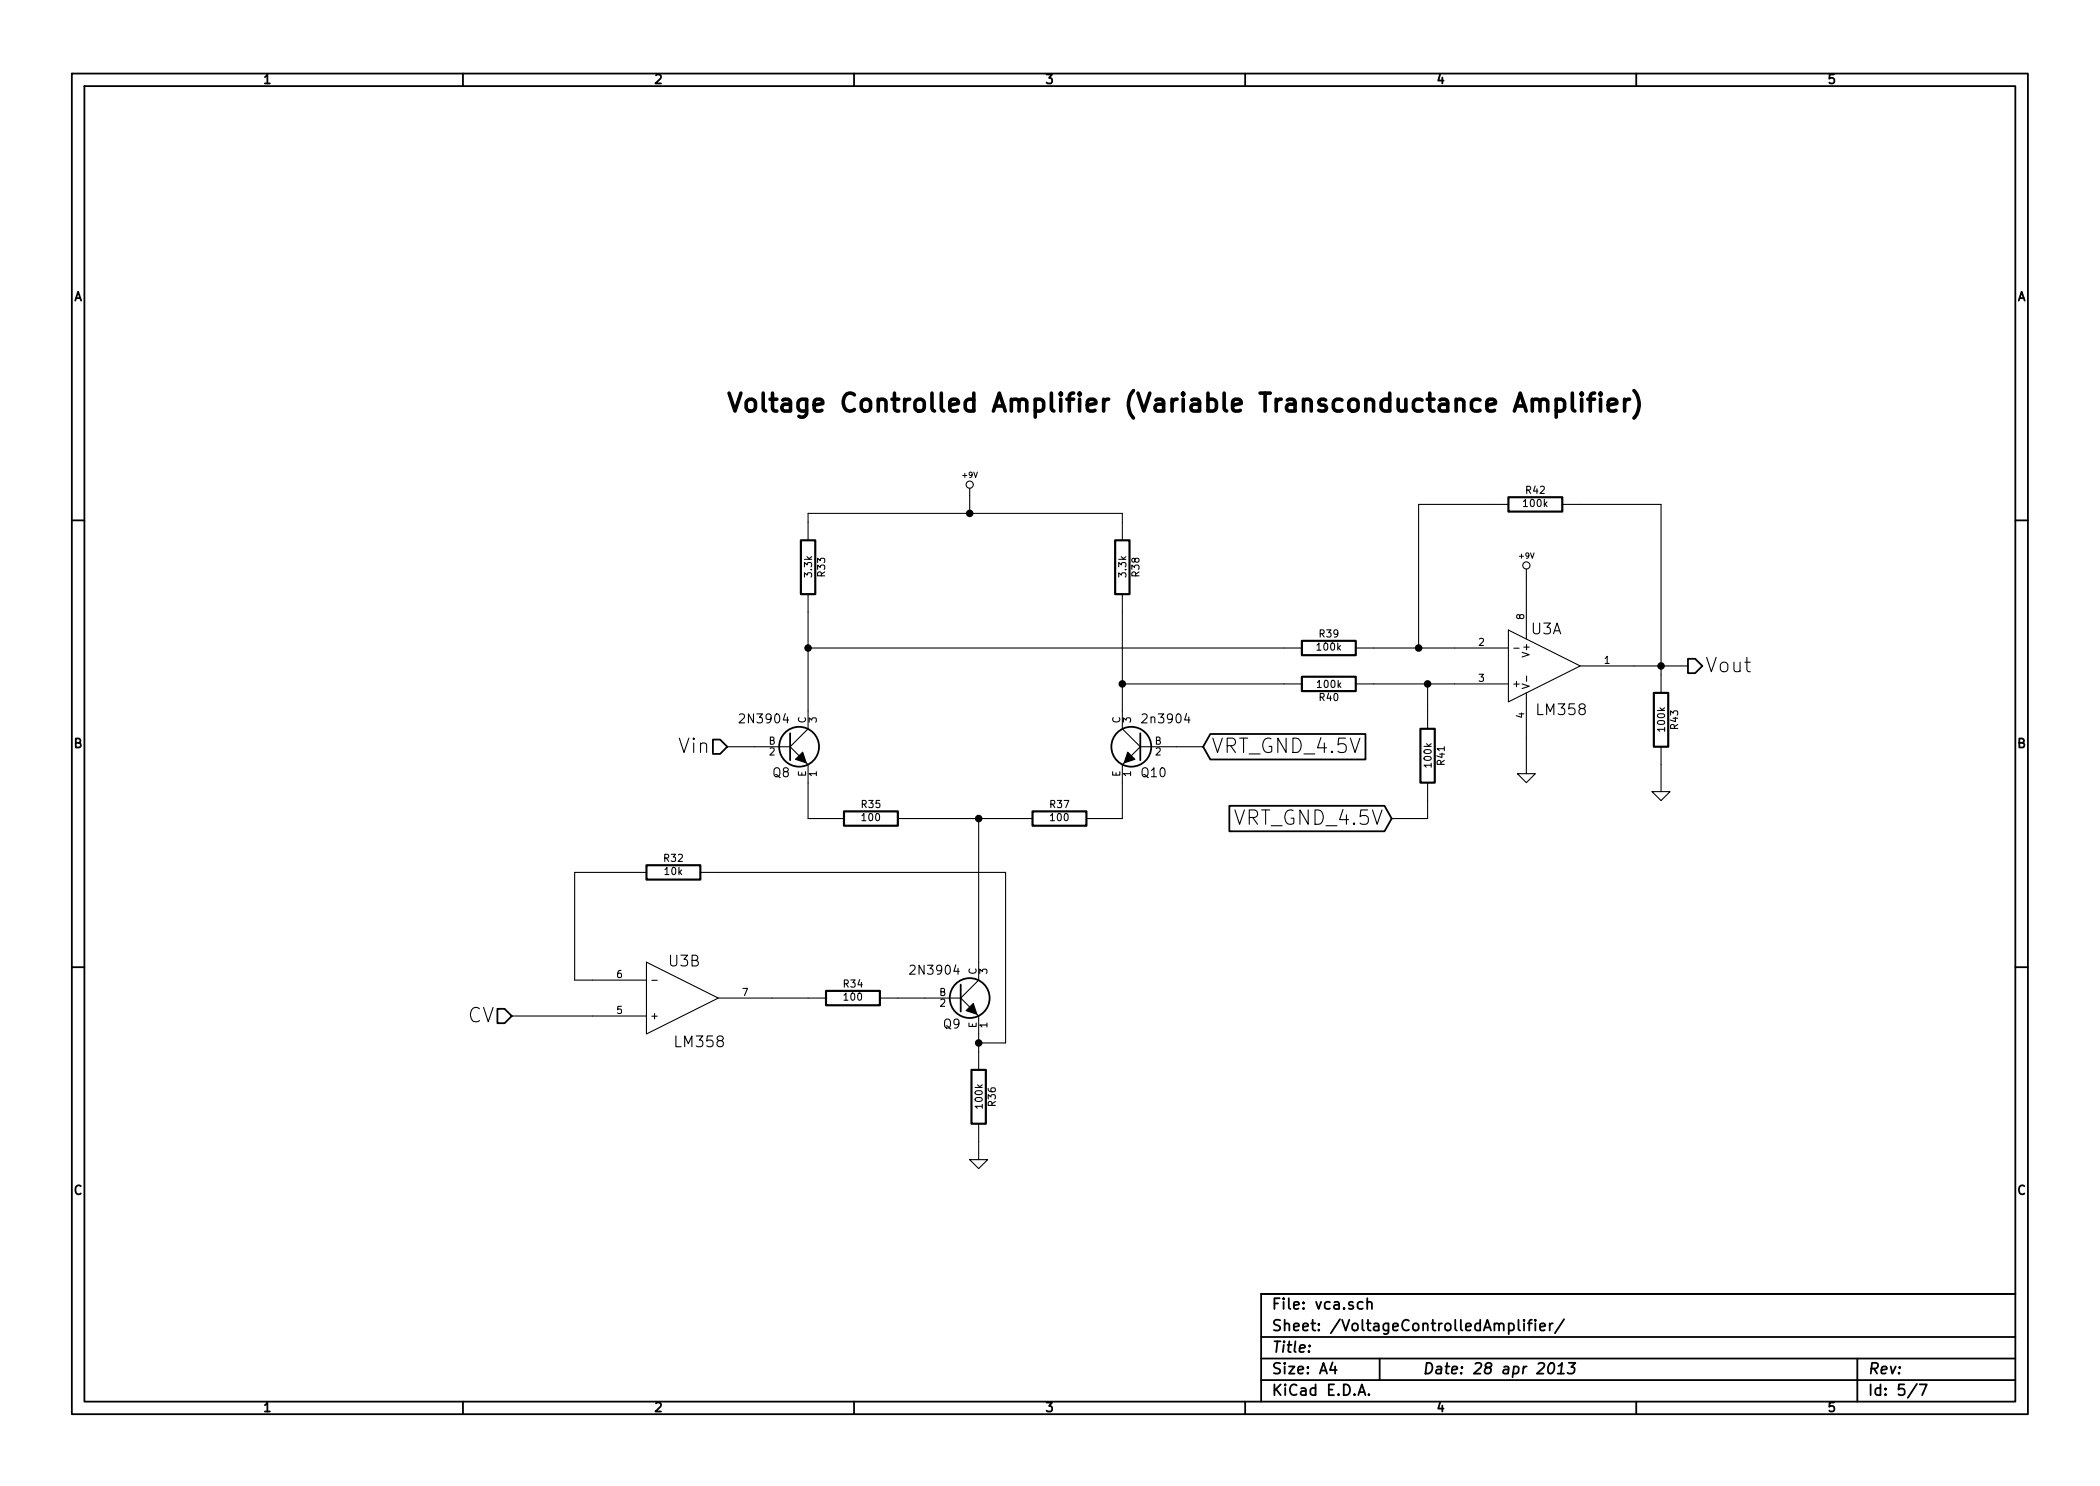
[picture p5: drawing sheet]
<svg xmlns="http://www.w3.org/2000/svg" width="297mm" height="210mm" viewBox="0 0 297 210" stroke-linecap="round" stroke-linejoin="round" font-family="sans-serif">
<g fill="none" stroke="#000" stroke-width=".25">
<path d="M10.2 10.4h276.6v189.7h-276.6zM11.9 12.2h273.2v186.1h-273.2zM65.5 10.4v1.8M120.8 10.4v1.8M176.1 10.4v1.8M231.4 10.4v1.8M10.2 73.6h1.7M285.1 73.6h1.7M238.8 93.2h1l1 1-1 1h-1zM100.8 104.6h1.1l1 1.1-1 1h-1.1zM111.8 103.8v3.8M161.3 103.8v3.8"/>
<path d="M171.2 103.9h21.9v3.6h-21.9l-1-1.8zM173.9 114h21.9l1 1.8-1 1.8h-21.9zM10.2 136.8h1.7M135.9 139.3v3.8M285.1 136.8h1.7M70.4 142.7h1l1 1.1-1 1h-1zM65.5 198.3v1.8M120.8 198.3v1.8M176.1 198.3v1.8M178.4 189.2h106.7M178.4 195.3h106.7M178.4 192.2h106.7"/>
<path d="M185.2 190.4h.1l-.1 .1v-.1v.1M188.5 192.8l-.4 1h1M188.8 193.3v1.1M192.1 197.4l.5-1.5 .5 1.5M192.3 197h.7M192.8 184.3a.48 .48 0 0 0-.7 0l-.1 .6a.48 .48 0 0 0 .8 .2M193.4 184.3a.38 .38 0 0 1 .7 .1v.8M193.4 183.7v1.5M193.6 197.3h.1l-.1 .1-.1-.1h.1v.1M195.1 192.2v3.1M213.4 187.3a.48 .48 0 0 1 .7 .1v.6a.48 .48 0 0 1-.7 .2M214.8 186.7v1.4l.2 .2"/>
<path d="M215.6 186.7l-.1 .1 .1 .1v-.1v-.1v.2M215.6 187.2v1.1M216.1 187.2h.6M216.7 186.7l-.3 .1-.1 .2v1.3M217.2 186.7l-.1 .1 .1 .1v-.1v-.1v.2M217.2 187.2v1.1M217.8 187.8l.8-.2-.1-.3-.4-.1-.3 .3 .1 .7 .2 .1 .4-.1M219.2 193a.35 .35 0 0 1 .4-.2 .35 .35 0 0 1 .2 .3 .87 .87 0 0 1-.5 1.3l-.2-.1a1.14 1.14 0 0 1 .1-1.3zM219.2 187.2v1.1M219.6 187.2l-.2 .1-.2 .2M220.3 194.4h.9M220.4 193.3l.6-.5-.2 1.6"/>
<path d="M221.2 186.7l-1.3 1.9M221.9 192.8h.9l-.6 .6a.38 .38 0 0 1 .5 .3v.4l-.2 .2-.6 .1-.2-.2M231.4 198.3v1.8M262.7 192.2v6.1M271.1 195.8l-1.3 2M271.5 195.9h1l-.6 1.5M285.1 183.1h-106.7v15.2"/>
<circle cx="113" cy="105.7" r="2.82"/>
<circle cx="160" cy="105.7" r="2.82"/>
<circle cx="137.2" cy="141.2" r="2.82"/>
</g>
<g fill="none" stroke="#000" stroke-width=".15">
<path d="M114.3 76.4v-3.8h44.4v3.8M137.2 69.1v3.5M213.4 71.4h-12.7v20.3M221 71.4h13.9v26.6M114.3 91.7h69.8M114.3 84.1v19l-2.5 2.6M158.7 96.8h25.4M158.7 84.1v19l2.6 2.6M191.8 91.7h21.6M191.8 96.8h21.6M201.9 96.8v6.3M213.4 89.1l10.1 5.1-10.1 5.1z"/>
<path d="M214.1 91.7h.8M215.3 96.8l1 .3-1 .3M215.9 80.5v9.9M215.9 98v11.5M215.9 95.7v.7M223.5 94.2h15.3M102.9 105.7h8.9M111.8 105.7l1.2 1.2M114 107.9l.3 .3v7.6h5.1M127 115.8h19M138.4 115.8v22.9l-2.5 2.5M159 107.9l-.3 .3v7.6h-5"/>
<path d="M161.3 105.7l-1.3 1.2M161.3 105.7h8.9M201.9 110.7v5.1h-5.1M214.6 109.5h2.6l-1.3 1.2zM233.7 112h2.5l-1.3 1.3zM234.9 105.7v6.3M91.4 136.1l10.2 5.1-10.2 5.1zM91.4 123.4h-10.1v15.3h10.1M92.2 138.7h.8M99.1 123.4h43.1v24.2h-3.8M72.4 143.8h19M101.6 141.2h15.2"/>
<path d="M124.5 141.2h11.4M135.9 141.2l1.3 1.3M138.2 143.5l.2 .3v7.6M138.4 159v5.1M137.2 164.1h2.5l-1.3 1.2z"/>
<circle cx="137.2" cy="68.6" r=".51"/>
<circle cx="215.9" cy="80" r=".51"/>
</g>
<path d="M113.3 76.4h2v7.7h-2zM157.7 76.4h2.1v7.7h-2.1zM213.4 70.4h7.6v2h-7.6zM184.1 95.8h7.7v2h-7.7zM184.1 90.7h7.7v2h-7.7zM233.9 98h2.1v7.7h-2.1zM119.4 114.8h7.6v2h-7.6zM146 114.8h7.7v2h-7.7zM200.9 103.1h2v7.6h-2zM91.4 122.4h7.7v2.1h-7.7zM116.8 140.2h7.7v2h-7.7zM137.4 151.4h2v7.6h-2z" fill="none" stroke="#000" stroke-width=".3"/>
<path d="M112.5 107.4l1-1 .5 1.5zM159.5 106.4l1 1-1.5 .5zM136.7 143l1-1 .5 1.5z" fill="#000" stroke="#000" stroke-width=".15"/>
<g fill="#000" stroke="#000" stroke-width=".25">
<circle cx="137.2" cy="72.6" r=".41"/>
<circle cx="114.3" cy="91.7" r=".41"/>
<circle cx="158.7" cy="96.8" r=".41"/>
<circle cx="200.7" cy="91.7" r=".41"/>
<circle cx="201.9" cy="96.8" r=".41"/>
<circle cx="234.9" cy="94.2" r=".41"/>
<circle cx="138.4" cy="115.8" r=".41"/>
<circle cx="138.4" cy="147.6" r=".41"/>
</g>
<g fill="none" stroke="#000" stroke-width=".51">
<path d="M216.7 56.7a.64 .64 0 0 1 1.1 .1v1.4M217.8 56.8l.1-.2a.62 .62 0 0 1 1 .2v1.4M220.1 56.6a.83 .83 0 0 1 1.1 .1l.1 .3v.7l-.1 .2a.87 .87 0 0 1-1.1 .2M220.1 56.5v2.5M222.4 55.6v2.2l.1 .3 .3 .1M223.7 55.6l-.1 .1 .1 .2 .2-.2-.2-.1v.3M223.7 56.5v1.7M224.6 56.5h1M225.6 55.6l-.5 .1-.2 .3v2.2M226.4 55.6l-.1 .1 .1 .2 .1-.2-.1-.1v.3M226.4 56.5v1.7M227.5 57.3l1.2-.2-.1-.5-.3-.1h-.5l-.2 .1-.1 .2v1l.1 .3 .2 .1 .8-.1"/>
<path d="M229.8 56.5v1.7M230.5 56.5a.64 .64 0 0 0-.7 .5M231.1 55.3a2.9 2.9 0 0 1 0 3.9"/>
</g>
<text font-size="3.5" x="102.9" y="58.4">Voltage Controlled Amplifier (Variable Transconductance Amplifier)</text>
<g font-size="2.8">
<text x="241.2" y="95.2">Vout</text>
<text x="96" y="106.7">Vin</text>
<text x="171.3" y="106.7">VRT_GND_4.5V</text>
<text x="174.8" y="116.8">VRT_GND_4.5V</text>
<text x="66" y="144.8">CV</text>
</g>
<g font-size="2.1">
<text x="216.6" y="89.8">U3A</text>
<text x="217.5" y="101.3">LM358</text>
<text x="94.7" y="136.8">U3B</text>
<text x="95.6" y="148.3">LM358</text>
<text x="179.9" y="185.4">File: vca.sch</text>
<text x="179.9" y="191.5">Title:</text>
<text x="179.9" y="188.4">Sheet: /VoltageControlledAmplifier/</text>
<text x="179.9" y="197.6">KiCad E.D.A.</text>
<text x="179.9" y="194.5">Size: A4</text>
<text x="201.2" y="194.5">Date: 28 apr 2013</text>
<text x="264.2" y="194.5">Rev:</text>
<text x="264.2" y="197.6">Id: 5/7</text>
</g>
<g font-size="1.8">
<text x="37.3" y="11.9">1</text>
<text x="92.7" y="11.9">2</text>
<text x="148" y="11.9">3</text>
<text x="203.3" y="11.9">4</text>
<text x="258.6" y="11.9">5</text>
<text x="10.4" y="42.7">A</text>
<text x="285.3" y="42.7">A</text>
<text x="10.4" y="105.9">B</text>
<text x="105" y="102.4">2N3904</text>
<text x="161.9" y="102.4">2n3904</text>
<text x="285.3" y="105.9">B</text>
<text x="109.3" y="110">Q8</text>
<text x="161.5" y="110">Q10</text>
<text x="129.1" y="138">2N3904</text>
<text x="133.5" y="145.6">Q9</text>
<text x="10.4" y="169.1">C</text>
<text x="285.3" y="169.1">C</text>
<text x="37.3" y="199.8">1</text>
<text x="92.7" y="199.8">2</text>
<text x="148" y="199.8">3</text>
<text x="203.3" y="199.8">4</text>
<text x="258.6" y="199.8">5</text>
</g>
<g font-size="1.4">
<text x="215.6" y="71.8">100k</text>
<text x="215.9" y="69.9">R42</text>
<text x="114.9" y="81.6" transform="rotate(-90 114.9 81.6)">3.3k</text>
<text x="116.8" y="81.6" transform="rotate(-90 116.8 81.6)">R33</text>
<text x="159.4" y="81.6" transform="rotate(-90 159.4 81.6)">3.3k</text>
<text x="161.2" y="81.6" transform="rotate(-90 161.2 81.6)">R38</text>
<text x="215.6" y="87.6" transform="rotate(-90 215.6 87.6)">8</text>
<text x="186.4" y="92.1">100k</text>
<text x="186.7" y="90.2">R39</text>
<text x="209.2" y="91.4">2</text>
<text x="216.4" y="92.7" transform="rotate(-90 216.4 92.7)">V+</text>
<text x="226.9" y="94">1</text>
<text x="186.4" y="97.4">100k</text>
<text x="186.7" y="99.2">R40</text>
<text x="209.2" y="96.5">3</text>
<text x="213.9" y="97.3">+</text>
<text x="215.6" y="101.6" transform="rotate(-90 215.6 101.6)">4</text>
<text x="108.7" y="105.4">B</text>
<text x="108.8" y="106.9">2</text>
<text x="114" y="102.4" transform="rotate(-90 114 102.4)">C</text>
<text x="115.6" y="102.2" transform="rotate(-90 115.6 102.2)">3</text>
<text x="158.5" y="102.4" transform="rotate(-90 158.5 102.4)">C</text>
<text x="160" y="102.2" transform="rotate(-90 160 102.2)">3</text>
<text x="163.3" y="105.4">B</text>
<text x="163.4" y="106.9">2</text>
<text x="235.6" y="103.4" transform="rotate(-90 235.6 103.4)">100k</text>
<text x="237.4" y="103.1" transform="rotate(-90 237.4 103.1)">R43</text>
<text x="114" y="109.9" transform="rotate(-90 114 109.9)">E</text>
<text x="115.6" y="109.8" transform="rotate(-90 115.6 109.8)">1</text>
<text x="158.5" y="109.9" transform="rotate(-90 158.5 109.9)">E</text>
<text x="160" y="109.8" transform="rotate(-90 160 109.8)">1</text>
<text x="202.5" y="108.5" transform="rotate(-90 202.5 108.5)">100k</text>
<text x="204.4" y="108.2" transform="rotate(-90 204.4 108.2)">R41</text>
<text x="121.9" y="114.4">R35</text>
<text x="122" y="116.2">100</text>
<text x="148.6" y="114.4">R37</text>
<text x="148.7" y="116.2">100</text>
<text x="94" y="122">R32</text>
<text x="94.1" y="123.8">10k</text>
<text x="138.2" y="137.9" transform="rotate(-90 138.2 137.9)">C</text>
<text x="139.7" y="137.8" transform="rotate(-90 139.7 137.8)">3</text>
<text x="87.2" y="143.5">5</text>
<text x="87.2" y="138.4">6</text>
<text x="105" y="141">7</text>
<text x="119.4" y="139.8">R34</text>
<text x="119.5" y="141.6">100</text>
<text x="132.8" y="141">B</text>
<text x="133" y="142.5">2</text>
<text x="91.9" y="144.3">+</text>
<text x="138.2" y="145.5" transform="rotate(-90 138.2 145.5)">E</text>
<text x="139.7" y="145.4" transform="rotate(-90 139.7 145.4)">1</text>
<text x="139" y="156.7" transform="rotate(-90 139 156.7)">100k</text>
<text x="140.9" y="156.5" transform="rotate(-90 140.9 156.5)">R36</text>
</g>
<g font-size="1.1">
<text x="136.2" y="67.6">+9V</text>
<text x="214.9" y="79.1">+9V</text>
</g>
</svg>
